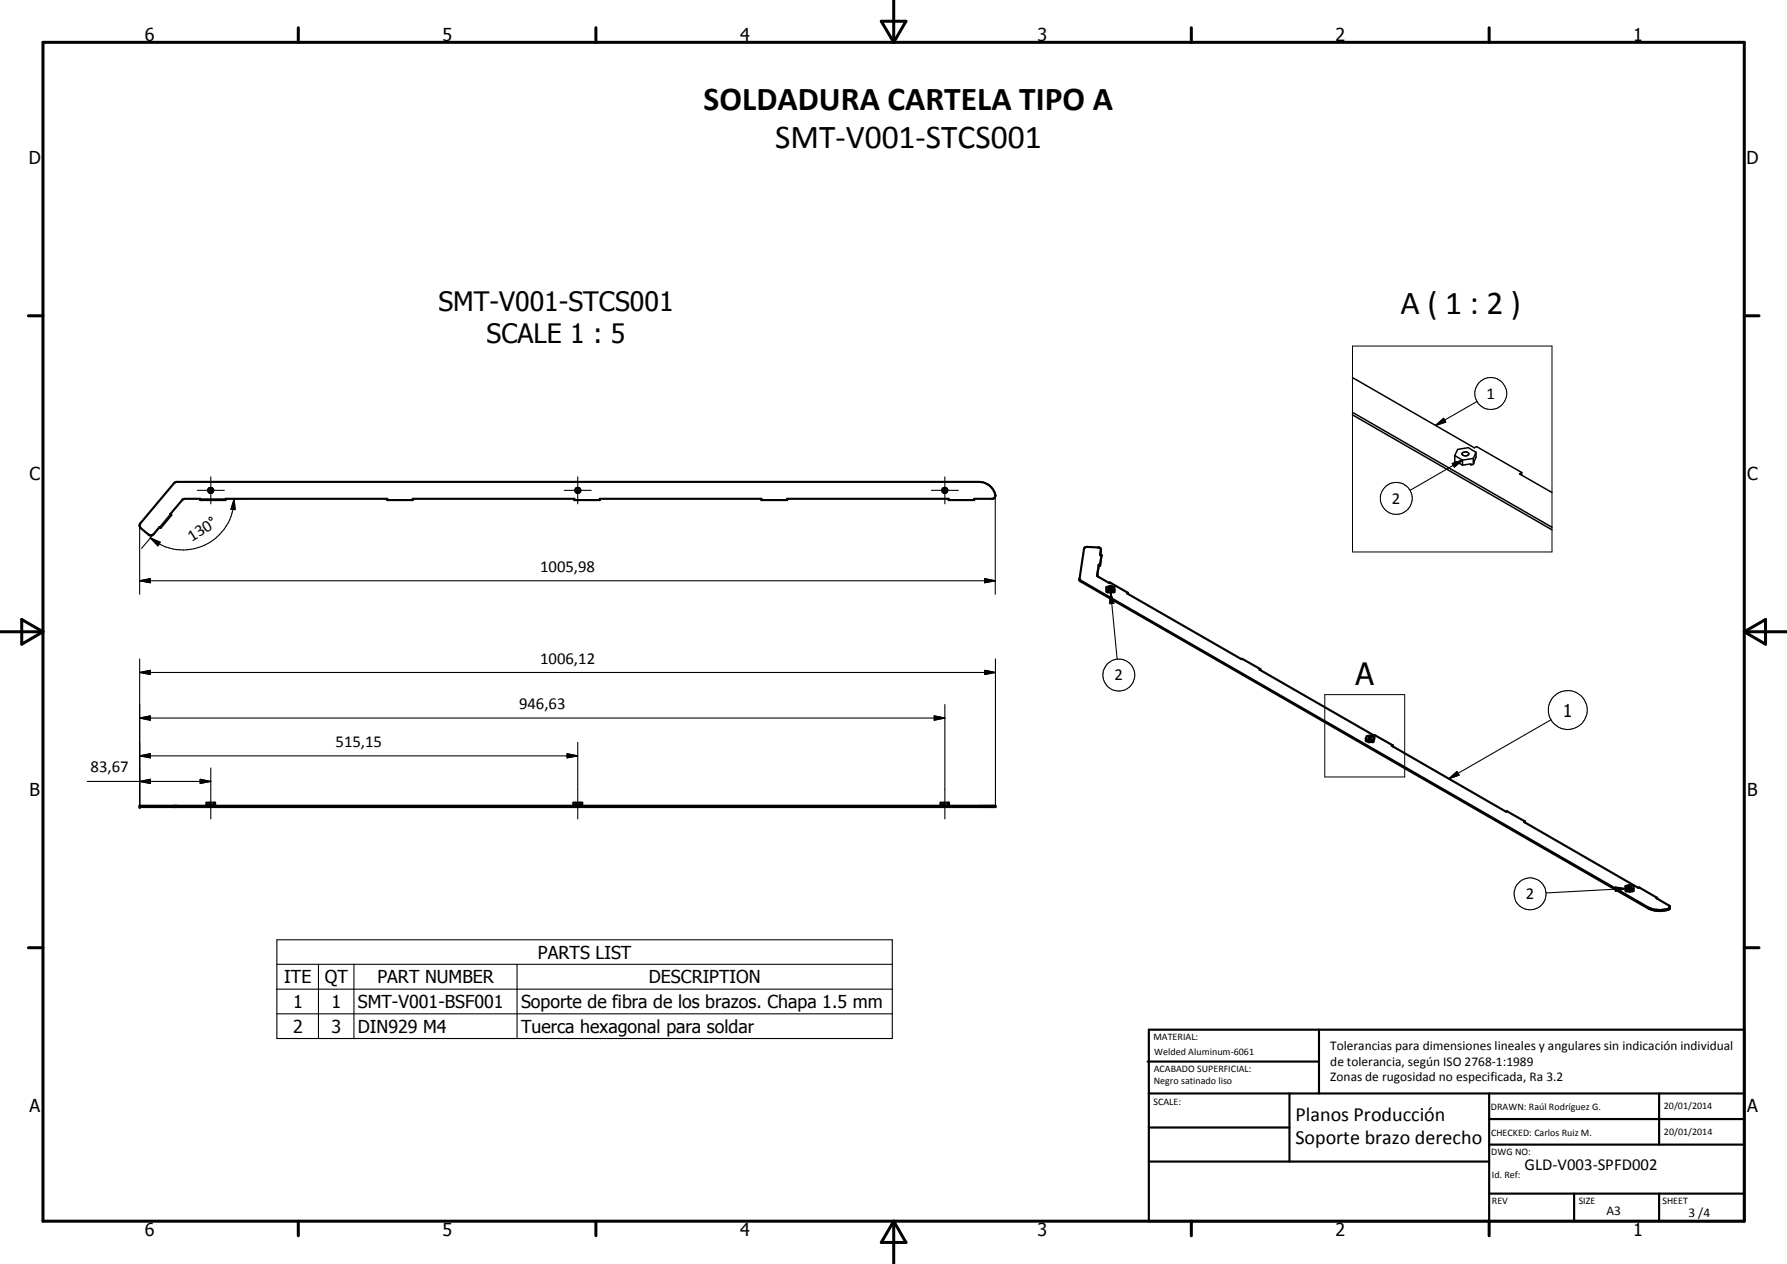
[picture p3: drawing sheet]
<svg xmlns="http://www.w3.org/2000/svg" width="420mm" height="297mm" viewBox="0 0 420 297" stroke-linecap="round" stroke-linejoin="round" font-family="sans-serif">
<g fill="none" stroke="#000" stroke-width=".51">
<path d="M40.9 113.5l.7-.3h188.6a3.8 3.8 0 0 1 3.8 3.4l-.5 .6h-4.4v.3h-6.1v-.3h-37.9v.3h-6.1v-.3h-38v.3h-6v-.3h-37.9v.3h-6.1v-.3h-38v.3h-5.9v-.3h-3.7l-.6 .3-2.8 3.3 .3 .2-2.6 3.1-.2-.2-1.4 1.7-.6 .3-.4-.1-2-1.7-.3-.4 .1-.6zM253.8 136.1l.2 .3 133.4 76.7a5.4 5.4 0 0 0 5.2 .1M258 135.3l7.2 4M258.3 132.7l-.3 2.6M258.3 132.9l-.3 2.4M258.3 132.9l.3 .1M258.3 132.7h.3v.3M258.3 132.7v.2M258.7 130.4l.2-1.4-.4-.3-2.9-.2-.7 .3-1.1 7.2 .1 .5 133.5 76.9a5.7 5.7 0 0 0 5.2 .1l-.1-.6-3-1.8 .1-.1M258.9 129.2l-.3 1.2h.4M259 130.4l-.4 2.6M259 130.4v.2"/>
<path d="M260.2 138v.9M260.2 138l.9-.3 .9 .2v.7M260.2 138v.6M260.2 138.6v.5l.9 .2M260.2 138.6l.9 .3M260.8 138.1l.4-.1 .2 .2-.5 .2zM261.1 138.9v.4M262 138.6v.5l-.9 .2M262 138.6l-.9 .3M265.2 139.3l-.2 .1 26.9 15.5 .1-.1 4.3 2.4M265.2 139.3v.2M296.3 157.2l-.2 .2 26.9 15.4 .2-.1 4.2 2.4"/>
<path d="M296.3 157.2v.3M321.1 173.5v.6l.7 .3M321.1 173.5l.7 .5M321.8 174v.4M321.9 173.2h.4l.1 .2-.5 .1zM322.9 174.4h-1.1M322.9 173.8v.6M322.9 173.8l-1.1 .2M323.1 173.2l-.2 1.2M323.1 173.2l-.7-.4-1 .2-.3 .5M323.1 173.2l-.2 .6M327.4 175.1l-.2 .2 26.9 15.5 .2-.2 4.3 2.4"/>
<path d="M327.4 175.1v.3M32.8 189.4h201.2v.3h-201.2zM48.7 189.2v.2M49 189.2v.2M49.1 189.4v-.2h-.6v-.6h2.1v.8M49.3 188.6v.8M49.6 189.4v-.2h.9v.2M50.2 189.2v.2M50.3 188.6v.6M50.4 189.2v.2M135.2 189.4v-.2h-.4v-.6h2.1v.8M135.3 188.6v.8"/>
<path d="M135.6 189.4v-.2h1.2v.2M136.3 188.6v.6M136.4 189.2v.2M221.3 189.2v.2M221.6 189.2v.2M221.7 189.4v-.2h-.6v-.6h2v.8M221.9 188.6v.8M222.2 189.4v-.2h.9v.2M222.7 189.2v.2M222.9 188.6v.6M223 189.2v.2M358.6 193l-.3 .2 26.9 15.5 .2-.2 4.2 2.5"/>
<path d="M358.6 193v.3M382.2 208.2l.1 1M382.2 208.2l.9-.3 .9 .3 .1 .6M382.2 208.2l.1 .6M382.3 208.8v.6l.9 .2M382.3 208.8l.9 .3M382.9 208.4l.3-.1 .3 .2-.5 .2zM383.2 209.1v.5M384.1 208.8v.6l-.9 .2M384.1 208.8l-.9 .3M389.6 211v.2M269.8 249.5h40.3"/>
<path d="M270.1 242h140v45h-140zM270.1 257h140M303.2 257v16M310.1 242v15M350.1 257v30M390.1 257v12M270.1 265h33.1M270.1 273h80M350.1 269h60M350.1 263h60M350.1 280.5h60M370.1 280.5v6.5"/>
<path d="M390.1 280.5v6.5"/>
<circle cx="49.5" cy="115.2" r=".62"/>
<circle cx="49.5" cy="115.2" r=".32"/>
<circle cx="135.9" cy="115.3" r=".33"/>
<circle cx="135.9" cy="115.3" r=".6"/>
<circle cx="222.1" cy="115.2" r=".62"/>
<circle cx="222.2" cy="115.2" r=".33"/>
</g>
<g fill="#000">
<circle cx="32.8" cy="189.4" r=".25"/>
<circle cx="32.8" cy="189.7" r=".25"/>
</g>
<g fill="none" stroke="#000" stroke-width=".35">
<path d="M318 97.5l46.9 27M318 96.9l46.9 27M318 88.7l28.7 16.5 .5-.3 10.6 6.1M342 107.1v1.4l.5 .2v-.2l1.4 .8M342 107.1l1.9 1M343.9 106.4a.9 .9 0 0 1 1.4 .3 .84 .84 0 0 1-.8 .5 .84 .84 0 0 1-.7-.6zM343.9 108.1v1.2M346.4 109.1l-.6 .2v-.3l-1.9 .3M346.4 107.7v1.4M346.4 107.7l-2.5 .4M347 106.3v1.2l-.6 1.6M347 106.3l-1.8-1.1-2.5 .4-.7 1.5"/>
<path d="M347 106.3l-.6 1.4M357.8 111l-.5 .4 7.6 4.3M357.8 111v.6M254 136.4v.2M258 135.1v.1M258.9 129.2v.2M387.4 213.1v.3M392.2 213.5v.3"/>
</g>
<g fill="none" stroke="#000" stroke-width=".71">
<path d="M10.1 9.9h400v277.1h-400zM70.1 6.5v3.4M140.1 6.5v3.4M207.2 5h5.8l-2.9 4.9zM210.1 0v9.9M280.1 6.5v3.4M350.1 6.5v3.4M6.7 74.2h3.4M410.1 74.2h3.5M.1 148.5h10M5.1 145.6l5 2.9-5 2.9zM410.1 148.5h10"/>
<path d="M410.1 148.5l5-2.9v5.8zM6.7 222.7h3.4M410.1 222.7h3.5M70.1 287v3.4M140.1 287v3.4M210.1 287v10M210.1 287l2.9 5h-5.8zM280.1 287v3.4M350.1 287v3.4"/>
</g>
<g fill="none" stroke="#000" stroke-width=".25">
<path d="M337.5 100l1.9-1.7 .5 .9zM347.2 94.4l-9.7 5.6M46.4 115.2h6.3M47.1 117.2h2.3M49.6 112.1v6.3M49.6 117.2h8.6M55.1 117.2l.2 2.6-1-.1zM55.1 117.2a12 12 0 0 1-14.5 11.8l-.8-.2a12.3 12.3 0 0 1-4.5-2.4M132.7 115.2h6.3M135.8 112.1v6.3M219 115.2h6.3M222.2 112.1v6.3"/>
<path d="M234 116.2v23.5M341.4 108.9l2.5-.8-1.9 1.7zM343.9 108.1l-12.4 7.1M32.8 136.5l2.5-.5v.9zM32.8 136.5h201.2M32.8 123.6v16.1M35.3 126.4l2.4 1-.6 .9zM40 120.8l-6.7 8.1M231.5 136l2.5 .5-2.5 .4zM261.1 139.3l.8 2.5-1 .1zM261.1 139.3l1.6 15.6M32.8 158l2.5-.5v1z"/>
<path d="M32.8 154.9v34.5M32.8 158h201.2M231.6 157.5l2.4 .5-2.4 .5zM234 154.9v34.5M32.8 168.7l2.5-.5v1zM32.8 177.6l2.5-.5v1zM32.8 168.7h189.4M32.8 177.6h103M133.3 177.1l2.5 .5-2.5 .5zM135.8 174.5v17.9M219.7 168.2l2.5 .5-2.5 .5zM222.2 165.6v26.8"/>
<path d="M364.6 169.2l-24 13.8M20.5 183.6h29.1M32.8 183.6l2.5-.5v1zM47.1 183.1l2.5 .5-2.5 .5zM49.6 180.5v11.9M340.6 183l1.9-1.7 .6 .9zM379.8 208.4l2.5 .4-2.5 .7zM382.3 208.8l-18.8 1M65.1 220.9h144.7v23.2h-144.7zM65.1 226.6h144.7M65.1 232.5h144.7M65.1 238.3h144.7"/>
<path d="M74.9 226.6v17.5M83.2 226.6v17.5M121.6 226.6v17.5"/>
<circle cx="350.5" cy="92.5" r="3.8"/>
<circle cx="328.3" cy="117.1" r="3.8"/>
<circle cx="263.1" cy="158.6" r="3.8"/>
<circle cx="368.6" cy="166.9" r="4.6"/>
<circle cx="359.7" cy="210.1" r="3.7"/>
</g>
<path d="M318 81.3h46.9v48.4h-46.9zM311.5 163.2h18.8v19.4h-18.8z" fill="none" stroke="#000" stroke-width=".24"/>
<g fill="#000">
<path d="M337.5 100l1.9-1.7 .5 .9zM55.1 117.2l.2 2.6-1-.1zM341.4 108.9l2.5-.8-1.9 1.7zM32.8 136.5l2.5-.5v.9zM35.3 126.4l2.4 1-.6 .9zM231.5 136l2.5 .5-2.5 .4zM32.8 158l2.5-.5v1zM231.6 157.5l2.4 .5-2.4 .5zM261.1 139.3l.8 2.5-1 .1zM32.8 168.7l2.5-.5v1zM32.8 177.6l2.5-.5v1zM133.3 177.1l2.5 .5-2.5 .5z"/>
<path d="M219.7 168.2l2.5 .5-2.5 .5zM32.8 183.6l2.5-.5v1zM47.1 183.1l2.5 .5-2.5 .5zM340.6 183l1.9-1.7 .6 .9zM379.8 208.4l2.5 .4-2.5 .7z"/>
</g>
<g font-size="7.9">
<text x="165.4" y="25.7">SOLDADURA CARTELA TIPO A</text>
<text x="182.2" y="34.8">SMT-V001-STCS001</text>
<text x="329.3" y="73.7">A ( 1 : 2 )</text>
</g>
<text font-size="7.2" x="318.7" y="160.9">A</text>
<g font-size="6.3">
<text x="103.1" y="73.1">SMT-V001-STCS001</text>
<text x="114.4" y="80.6">SCALE 1 : 5</text>
</g>
<g font-size="4.7">
<text x="304.6" y="263.5">Planos Producción</text>
<text x="304.6" y="268.9">Soporte brazo derecho</text>
</g>
<g font-size="4.2">
<text x="34" y="9.6">6</text>
<text x="104" y="9.6">5</text>
<text x="174" y="9.6">4</text>
<text x="244" y="9.6">3</text>
<text x="314" y="9.6">2</text>
<text x="384" y="9.6">1</text>
<text x="6.8" y="38.7">D</text>
<text x="410.6" y="38.7">D</text>
<text x="7" y="112.9">C</text>
<text x="410.8" y="112.9">C</text>
<text x="367.5" y="168.4">1</text>
<text x="7" y="187.1">B</text>
<text x="410.8" y="187.1">B</text>
<text x="126.5" y="225.3">PARTS LIST</text>
<text x="66.8" y="231.1">ITE</text>
<text x="76.4" y="231.1">QT</text>
<text x="88.7" y="231.1">PART NUMBER</text>
<text x="152.6" y="231.1">DESCRIPTION</text>
<text x="68.9" y="236.9">1</text>
<text x="77.9" y="236.9">1</text>
<text x="84.1" y="236.9">SMT-V001-BSF001</text>
<text x="122.5" y="236.9">Soporte de fibra de los brazos. Chapa 1.5 mm</text>
<text x="68.9" y="242.7">2</text>
<text x="77.9" y="242.7">3</text>
<text x="84.1" y="242.7">DIN929 M4</text>
<text x="122.5" y="242.7">Tuerca hexagonal para soldar</text>
<text x="7" y="261.4">A</text>
<text x="410.8" y="261.4">A</text>
<text x="34" y="290.4">6</text>
<text x="104" y="290.4">5</text>
<text x="174" y="290.4">4</text>
<text x="244" y="290.4">3</text>
<text x="314" y="290.4">2</text>
<text x="384" y="290.4">1</text>
</g>
<g font-size="3.9">
<text x="349.5" y="93.8">1</text>
<text x="327.3" y="118.4">2</text>
<text x="45.1" y="127.3" transform="rotate(-32 45.1 127.3)">130°</text>
<text x="127" y="134.4">1005,98</text>
<text x="127" y="156">1006,12</text>
<text x="262.1" y="159.9">2</text>
<text x="122" y="166.7">946,63</text>
<text x="78.9" y="175.6">515,15</text>
<text x="21.3" y="181.5">83,67</text>
<text x="358.8" y="211.3">2</text>
<text x="358.5" y="275">GLD-V003-SPFD002</text>
</g>
<g font-size="3.1">
<text x="312.7" y="246.8">Tolerancias para dimensiones lineales y angulares sin indicación individual</text>
<text x="312.7" y="250.4">de tolerancia, según ISO 2768-1:1989</text>
<text x="312.7" y="254">Zonas de rugosidad no especificada, Ra 3.2</text>
<text x="377.7" y="285.6">A3</text>
<text x="397" y="285.9">3 /4</text>
</g>
<g font-size="2.4">
<text x="271.2" y="244.4">MATERIAL:</text>
<text x="271.3" y="252">ACABADO SUPERFICIAL:</text>
<text x="271.4" y="247.9">Welded Aluminum-6061</text>
<text x="271.3" y="254.6">Negro satinado liso</text>
<text x="271.2" y="259.7">SCALE:</text>
<text x="350.6" y="260.8">DRAWN: Raúl Rodríguez G.</text>
<text x="391.2" y="260.6">20/01/2014</text>
<text x="350.6" y="267">CHECKED: Carlos Ruiz M.</text>
<text x="391.2" y="266.7">20/01/2014</text>
<text x="350.6" y="271.4">DWG NO:</text>
<text x="350.8" y="276.9">Id. Ref:</text>
<text x="350.8" y="282.8">REV</text>
<text x="371.2" y="282.9">SIZE</text>
<text x="390.9" y="282.9">SHEET</text>
</g>
</svg>
